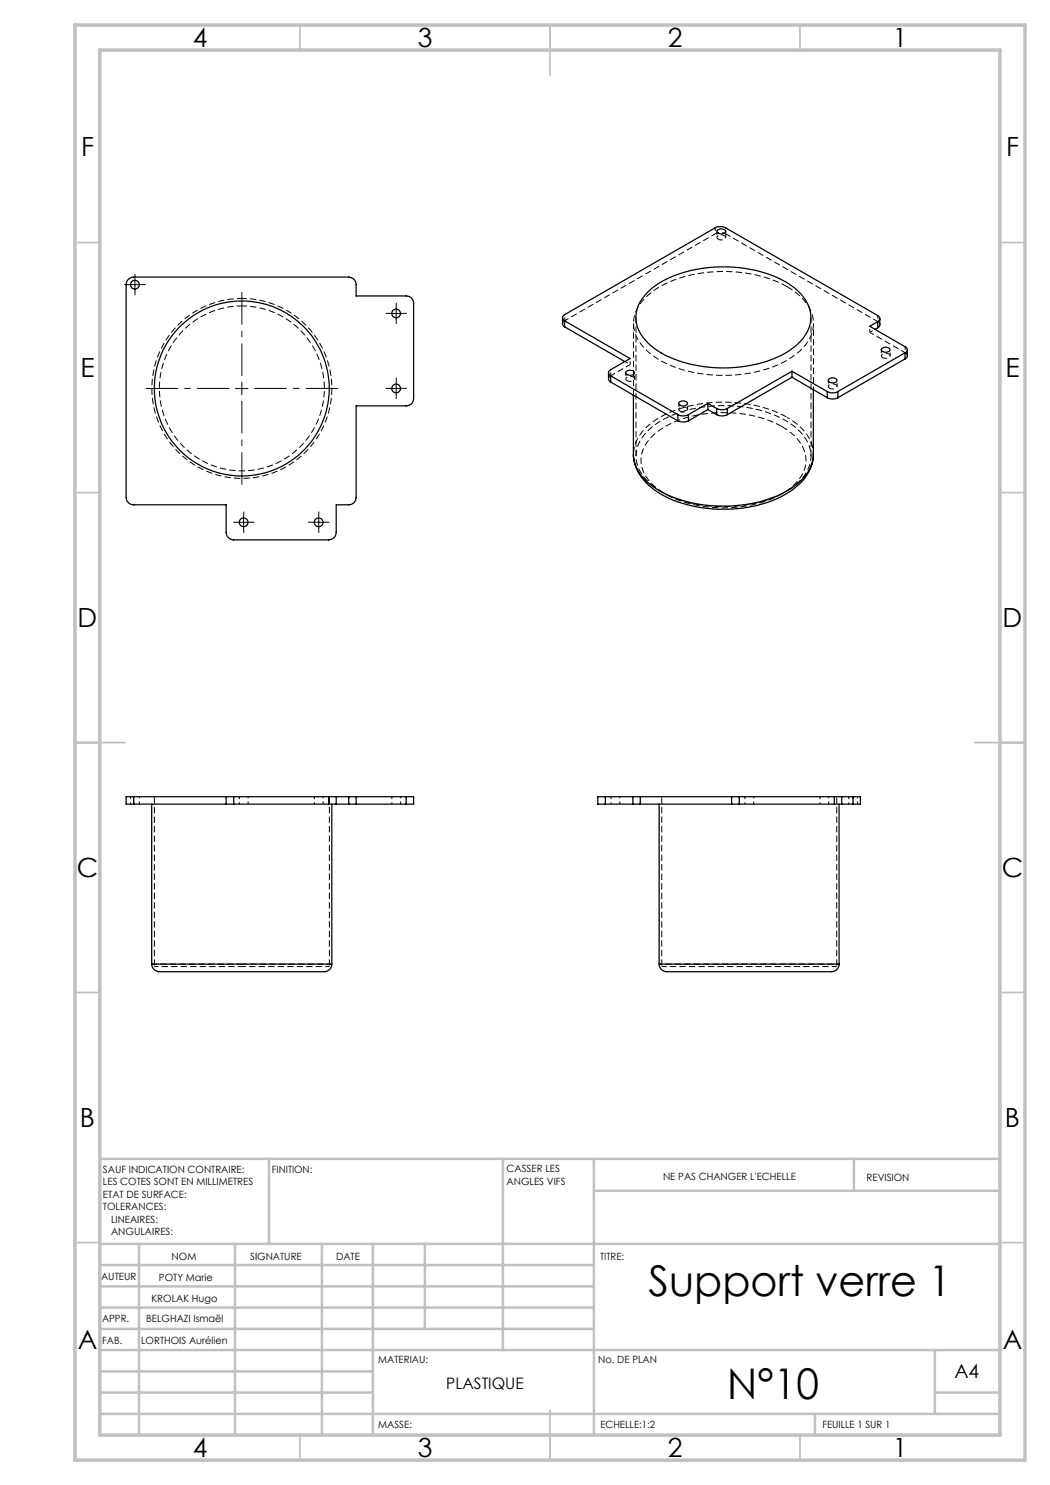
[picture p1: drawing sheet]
<svg xmlns="http://www.w3.org/2000/svg" width="210mm" height="297mm" viewBox="0 0 210 297" stroke-linecap="round" stroke-linejoin="round" font-family="sans-serif">
<path d="M143 46.8a2.34 2.34 0 0 1 2.2 0M30.9 193.3h17.5M48.4 193.3h17.5" fill="none" stroke="#000" stroke-width=".2" stroke-dasharray="1.3 .6" stroke-dashoffset=".5" stroke-linecap="butt"/>
<g fill="none" stroke="#000" stroke-width=".2" stroke-dasharray="1.3 .6" stroke-dashoffset=".8" stroke-linecap="butt">
<path d="M26.1 159.3v1.5M47.9 159.3v1.5M62.9 159.3v1.5M69.7 159.3v1.5M78.4 159.3v1.5M81.2 159.3v1.5M122.2 159.3v1.5M149 159.3v1.5M164 159.3v1.5M169.7 159.3v1.5M170.6 159.3v1.5M26.7 160.8v-1.5"/>
<path d="M27.9 160.8v-1.5M49.6 160.8v-1.5M64.6 160.8v-1.5M80.1 160.8v-1.5M121.1 160.8v-1.5M124 160.8v-1.5M128.1 160.8v-1.5M150.7 160.8v-1.5M165.7 160.8v-1.5M171.5 160.8v-1.5"/>
</g>
<path d="M157.4 83.5a28 28 0 0 0-25.8 .2 9 9 0 0 0-4.9 7v.1M30.9 159.3v34M132.3 159.3v34M65.9 193.3v-34M167.3 193.3v-34" fill="none" stroke="#000" stroke-width=".2" stroke-dasharray="1.3 .6" stroke-dashoffset="-.2" stroke-linecap="butt"/>
<path d="M48.4 61.2a16.5 16.5 0 0 1 14.4 24.4 16.5 16.5 0 0 1-28.4 .9 16.5 16.5 0 0 1 13-25.3h1M175.6 64.3l-30.4-17.5M48.4 192.8h-18M66.4 192.8h-18" fill="none" stroke="#000" stroke-width=".2" stroke-dasharray="1.3 .6" stroke-dashoffset=".2" stroke-linecap="butt"/>
<g fill="none" stroke="#000" stroke-width=".25">
<path d="M25.5 56.1l.6-.5 .6-.2h43a1.51 1.51 0 0 1 1.5 1.5v2.3h10a1.45 1.45 0 0 1 1.5 1.5v19a1.45 1.45 0 0 1-1.5 1.5h-10v18.3a1.45 1.45 0 0 1-1.5 1.5h-2.5v5.5a1.57 1.57 0 0 1-1.5 1.5h-19a1.57 1.57 0 0 1-1.5-1.5v-5.5h-18.5a1.51 1.51 0 0 1-1.5-1.5v-42.6zM129.8 58.2a22.2 22.2 0 0 1 14.4-4.8 23.9 23.9 0 0 1 14.8 4.3 7.3 7.3 0 0 1 3 7.2 10.6 10.6 0 0 1-6.5 6.5 27.6 27.6 0 0 1-23.2-.8 9.1 9.1 0 0 1-5.1-6.8 7.2 7.2 0 0 1 2.6-5.6zM143.5 46a1.06 1.06 0 0 1 1.6 .3 1.03 1.03 0 0 1-1.7 0zM112.5 63.5v1.4l.4 .5M112.9 64.2l13.1 7.5-3.9 2.2a.66 .66 0 0 0-.4 .7 .66 .66 0 0 0 .4 .6M112.9 64.2a.66 .66 0 0 1-.4-.7 .66 .66 0 0 1 .4-.6l30.1-17.3a2.39 2.39 0 0 1 2.1 0l30.4 17.5a.66 .66 0 0 1 .5 .6 .66 .66 0 0 1-.5 .6M112.9 65.4l12.1 6.9M112.9 64.2v1.2M121.7 74.6v1.3l.4 .5M122.1 75.2l13.5 7.7M122.1 75.2v1.2M122.1 76.4l13.5 7.8"/>
<path d="M125.3 74.3a1.08 1.08 0 0 1 1.6 .3 1.03 1.03 0 0 1-1.8 0zM126.7 79v11.9M158.4 74.3l7.1 4M158.4 74.3l-12.9 7.4M158.4 74.3v1.2M158.4 75.5l-12.9 7.4M158.4 75.5l7.1 4M162.7 78v12.9M165.5 78.3a2.39 2.39 0 0 0 2.1 0M165.5 79.5a2.39 2.39 0 0 0 2.1 0M165.5 78.3v1.2M165.8 75.8a1.04 1.04 0 0 1 1.6 .3 1 1 0 0 1-1.7 0z"/>
<path d="M167.6 78.3v1.2M175.5 64.3l-1.5 1 7 4.1a.62 .62 0 0 1 .5 .6 .62 .62 0 0 1-.5 .6M175.5 64.3v1.3M175.5 65.6l-.5 .3M176 63.7v1.4l-.5 .5M176.3 69.8a1.1 1.1 0 0 1 1.7 .2 1.03 1.03 0 0 1-1.8 0zM181 70.6l-13.4 7.7M181 70.6v1.2M181 71.8l-13.4 7.7M181.5 70l-.1 1.4-.4 .4M126.7 90.9a9.3 9.3 0 0 0 4.8 7.5 26.6 26.6 0 0 0 18.8 2.9 17.6 17.6 0 0 0 10.7-5.8 7.8 7.8 0 0 0 1.7-4.6M126.7 90.9a8.4 8.4 0 0 0 4.5 6.9 27.6 27.6 0 0 0 19.8 2.8 18.7 18.7 0 0 0 9.7-5 6.9 6.9 0 0 0 2-4.7"/>
<path d="M135.6 82.9a2.39 2.39 0 0 0 2.1 0M135.6 84.2a2.39 2.39 0 0 0 2.1 0M135.6 82.9v1.3M135.9 80.4a1.09 1.09 0 0 1 1.6 .3 1 1 0 0 1-1.8 0zM137.7 82.9v1.3M141.6 80.7l1.7 1M141.6 80.7l-3.9 2.2M141.6 80.7v1.2M141.6 81.9l-3.9 2.3M141.6 81.9l1.7 1M143.3 81.7a2.39 2.39 0 0 0 2.2 0M143.3 82.9a2.39 2.39 0 0 0 2.2 0"/>
<path d="M143.3 81.7v1.2M145.5 81.7v1.2M26.7 159.3h-1.5v1.5h1.5M26.7 159.3h18.5M26.7 159.3v1.5M45.2 159.3h1.5M45.2 159.3v1.5M46.7 159.3v1.5M46.7 159.3h19M65.7 159.3h1.5M65.7 159.3v1.5M67.2 159.3h2.5"/>
<path d="M67.2 159.3v1.5M69.7 159.3h1.5M69.7 159.3v1.5M71.2 159.3h10M71.2 159.3v1.5M81.2 159.3h1.5v1.5h-1.5M81.2 159.3v1.5M121.1 159.3h-1.5v1.5h1.5M121.1 159.3h5.5M121.1 159.3v1.5M126.6 159.3h1.5M126.6 159.3v1.5"/>
<path d="M128.1 159.3h18.2M128.1 159.3v1.5M146.3 159.3h1.5M146.3 159.3v1.5M147.8 159.3h19.1M147.8 159.3v1.5M166.9 159.3h1.4M166.9 159.3v1.5M168.3 159.3h2.3M168.3 159.3v1.5M170.6 159.3h1.5v1.5h-1.5M170.6 159.3v1.5"/>
<path d="M26.7 160.8h18.5M30.3 160.8v32M45.2 160.8h1.5M46.7 160.8h19M65.7 160.8h1.5M66.4 160.8v32M67.2 160.8h2.5M69.7 160.8h1.5M71.2 160.8h10M121.1 160.8h5.5M126.6 160.8h1.5M128.1 160.8h18.2"/>
<path d="M131.8 160.8v32M146.3 160.8h1.5M147.8 160.8h19.1M166.9 160.8h1.4M167.8 160.8v32M168.3 160.8h2.3M30.3 192.8a1.89 1.89 0 0 0 2.5 1.5h31.4a1.72 1.72 0 0 0 2.2-1.5M30.3 192.8h36.1M131.8 192.8a1.87 1.87 0 0 0 2.4 1.5h31.7a1.65 1.65 0 0 0 1.9-1.5M131.8 192.8h36"/>
<circle cx="27" cy="56.9" r=".87"/>
<circle cx="48.3" cy="77.7" r="17.5"/>
<circle cx="79.2" cy="62.7" r=".87"/>
<circle cx="79.2" cy="77.7" r=".87"/>
<circle cx="48.7" cy="104.5" r=".87"/>
<circle cx="63.7" cy="104.5" r=".87"/>
</g>
<path d="M48.4 59.7a18 18 0 0 1 15.7 26.7 18 18 0 0 1-31 .9 18 18 0 0 1 14.2-27.6h1.1M143.7 47.8a.9 .9 0 0 0 1.4-.4 1.07 1.07 0 0 0-1.7 .1l.3 .3M125.4 76.1a.9 .9 0 0 0 1.5-.5 1.07 1.07 0 0 0-1.7 .2l.2 .3M126 72.9l-3.8 2.3M165.9 77.6a.9 .9 0 0 0 1.5-.4 1.07 1.07 0 0 0-1.7 .1l.2 .3M176.5 71.5a.9 .9 0 0 0 1.5-.5 1.07 1.07 0 0 0-1.7 .2l.2 .3M132.3 98.4a27.4 27.4 0 0 0 24.8 0 9.1 9.1 0 0 0 5.1-6.9 7.8 7.8 0 0 0-3.8-6.5 25.3 25.3 0 0 0-17.2-3.7 19.8 19.8 0 0 0-11.9 5.1 6.6 6.6 0 0 0 .5 10.1l2.5 1.9M136 82.2a.9 .9 0 0 0 1.5-.4 1.07 1.07 0 0 0-1.7 .1l.2 .3M132.3 193.3h35" fill="none" stroke="#000" stroke-width=".2" stroke-dasharray="1.3 .6" stroke-dashoffset=".3" stroke-linecap="butt"/>
<path d="M162.7 77.9v-13.2M162.7 90.8a8.5 8.5 0 0 0-4.6-6.9l-.7-.4M167.8 192.8h-36" fill="none" stroke="#000" stroke-width=".2" stroke-dasharray="1.3 .6" stroke-dashoffset=".7" stroke-linecap="butt"/>
<path d="M157.4 57.3a9.4 9.4 0 0 1 5.3 6.9 8.1 8.1 0 0 1-4.2 7.2 27.1 27.1 0 0 1-19.6 3.1 18.1 18.1 0 0 1-10.5-5.4 6.7 6.7 0 0 1 .8-9.6 21.8 21.8 0 0 1 14.2-5.2 26.8 26.8 0 0 1 14 3M156.4 85.3a8.4 8.4 0 0 1 4.8 6.7 7.7 7.7 0 0 1-4 6.3 25.2 25.2 0 0 1-18.9 2.5 14.6 14.6 0 0 1-9.2-5.6 6.2 6.2 0 0 1 1.6-8.2 21.1 21.1 0 0 1 14.1-4.5 24 24 0 0 1 11.6 2.8" fill="none" stroke="#000" stroke-width=".2" stroke-dasharray="1.3 .6" stroke-linecap="butt"/>
<g fill="none" stroke="#000" stroke-width=".2" stroke-dasharray="1.3 .6" stroke-dashoffset=".6" stroke-linecap="butt">
<path d="M143 45.5v1.3M143.4 46.3v1.2M145.1 47.5v-1.2M145.2 46.8v-1.3M113 64.1v-1.2M122.2 75.2v-1.3M125 72.3l1 .6M125.2 74.5v1.3M126 72.9v-1.2M126.9 75.8v-1.3M165.7 76.1v1.2M167.4 77.3v-1.2"/>
<path d="M174 66.5v-1.3M174 66.5l1-.6M175.6 63.1v1.2M176.3 69.9v1.3M178 71.2v-1.3M181 69.3v1.3M135.8 80.7v1.2M137.5 81.9v-1.2"/>
</g>
<path d="M143 46.8l-30 17.3M112.5 64.7l.1-.3 .4-.3M121.7 75.8l.1-.4 .4-.2M175.6 64.3l.3 .3 .1 .3M181 70.6l.4 .2 .1 .4M181 70.6l-7-4.1" fill="none" stroke="#000" stroke-width=".2" stroke-dasharray="1.3 .6" stroke-dashoffset=".4" stroke-linecap="butt"/>
<path d="M126.7 64.7v14.3M127.2 63.5v27.7M162.2 91.2v-27.7" fill="none" stroke="#000" stroke-width=".2" stroke-dasharray="1.3 .6" stroke-dashoffset=".1" stroke-linecap="butt"/>
<g fill="none" stroke="#000" stroke-width=".2" stroke-dasharray="30.5 1.3 1.3 1.3" stroke-linecap="butt">
<path d="M25.7 56.9h-.8M27 55.7v-.9M27 58.2v.8M28.2 56.9h.9M78 77.7h-.9M78 62.7h-.9M79.2 76.4v-.9M79.2 78.9v.9M79.2 61.4v-.9M79.2 63.9v.9M80.5 77.7h.9M80.5 62.7h.9"/>
<path d="M47.5 104.4h-.9M48.7 103.2v-.9M48.7 105.7v.9M50 104.4h.9M62.5 104.4h-.9M63.7 103.2v-.9M63.7 105.7v.9M65 104.4h.9"/>
</g>
<path d="M45.9 77.7h-16.8M48.4 75.2v-16.8M50.9 77.7h16.7M48.4 80.2v16.7" fill="none" stroke="#000" stroke-width=".2" stroke-dasharray="30.5 1.3 1.3 1.3" stroke-dashoffset="24" stroke-linecap="butt"/>
<path d="M25.7 56.9h2.5M27 55.7v2.5M47.1 77.7h2.5M48.4 76.4v2.5M78 77.7h2.5M78 62.7h2.5M79.2 61.5v2.4M79.2 76.4v2.5M47.5 104.5h2.5M48.7 103.2v2.5M62.5 104.5h2.5M63.7 103.2v2.5" fill="none" stroke="#000" stroke-width=".2"/>
<g fill="none" stroke="#c0c0c0" stroke-width=".35">
<path d="M60 5v5M110 5v10M160 5v5M15 48.5h5M200 48.5h5M15 98.5h5M200 98.5h5M15 148.5h10M195 148.5h10M15 198.5h5M200 198.5h5M15 248.5h5"/>
<path d="M200 248.5h5M60 287v5M110 282v10M160 287v5"/>
</g>
<g fill="none" stroke="#c0c0c0" stroke-width=".5">
<path d="M53.8 231.8v17M100.6 231.8v38.2M118.8 231.8v55.2M118.8 238.2h81.2M170.8 231.8v6.4M200 231.8h-180v55.2M20 248.8h180M20 257.3h98.8M20 253h98.8M27.8 248.8v38.2M47 248.8v38.2M64.4 248.8v38.2"/>
<path d="M74.6 248.8v38.2M85 248.8v17M20 265.8h98.8M20 261.5h98.8M20 278.5h54.6M20 274.3h54.6M20 270h180M187 278.5h13M187 270v12.8M20 282.8h180M163 282.8v4.2"/>
</g>
<path d="M15 5h190v287h-190zM20 10h180v277h-180z" fill="none" stroke="#c0c0c0" stroke-width=".7"/>
<g font-size="8.5">
<text x="129.7" y="259.3">Support verre 1</text>
<text x="145.5" y="279.7">N°10</text>
</g>
<g font-size="5.3">
<text x="38.5" y="9.5">4</text>
<text x="83.5" y="9.5">3</text>
<text x="133.5" y="9.5">2</text>
<text x="178.5" y="9.5">1</text>
<text x="16.2" y="31.3">F</text>
<text x="201.2" y="31.3">F</text>
<text x="16.1" y="75.5">E</text>
<text x="201.1" y="75.5">E</text>
<text x="15.5" y="125.5">D</text>
<text x="200.5" y="125.5">D</text>
<text x="15.4" y="175.5">C</text>
<text x="200.4" y="175.5">C</text>
<text x="16" y="225.5">B</text>
<text x="201" y="225.5">B</text>
<text x="15.5" y="269.8">A</text>
<text x="200.5" y="269.8">A</text>
<text x="38.5" y="291.5">4</text>
<text x="83.5" y="291.5">3</text>
<text x="133.5" y="291.5">2</text>
<text x="178.5" y="291.5">1</text>
</g>
<text font-size="3.9" x="190.9" y="275.5">A4</text>
<text font-size="3.2" x="89.2" y="277.9">PLASTIQUE</text>
<g font-size="2">
<text x="20.6" y="234.6">SAUF INDICATION CONTRAIRE:</text>
<text x="20.6" y="237.1">LES COTES SONT EN MILLIMETRES</text>
<text x="20.6" y="239.6">ETAT DE SURFACE:</text>
<text x="54.4" y="234.6">FINITION:</text>
<text x="101.3" y="234.5">CASSER LES</text>
<text x="101.3" y="237">ANGLES VIFS</text>
<text x="132.6" y="236">NE PAS CHANGER L'ECHELLE</text>
<text x="173.3" y="236.2">REVISION</text>
<text x="20.6" y="242.1">TOLERANCES:</text>
<text x="22.2" y="244.6">LINEAIRES:</text>
<text x="22.2" y="247.1">ANGULAIRES:</text>
<text x="34.3" y="252">NOM</text>
<text x="50" y="251.9">SIGNATURE</text>
<text x="67.2" y="251.9">DATE</text>
<text x="120" y="251.9">TITRE:</text>
<text x="20.2" y="256.1">AUTEUR</text>
<text x="31.8" y="256.1">POTY Marie</text>
<text x="30.3" y="260.3">KROLAK Hugo</text>
<text x="20.4" y="264.4">APPR.</text>
<text x="20.5" y="268.8">FAB.</text>
<text x="28.2" y="268.8">LORTHOIS Aurélien</text>
<text x="29.3" y="264.4">BELGHAZI Ismaël</text>
<text x="75.6" y="272.5">MATERIAU:</text>
<text x="119.6" y="272.5">No. DE PLAN</text>
<text x="75.6" y="285.5">MASSE:</text>
<text x="120.1" y="285.6">ECHELLE:1:2</text>
<text x="164.5" y="285.6">FEUILLE 1 SUR 1</text>
</g>
</svg>
